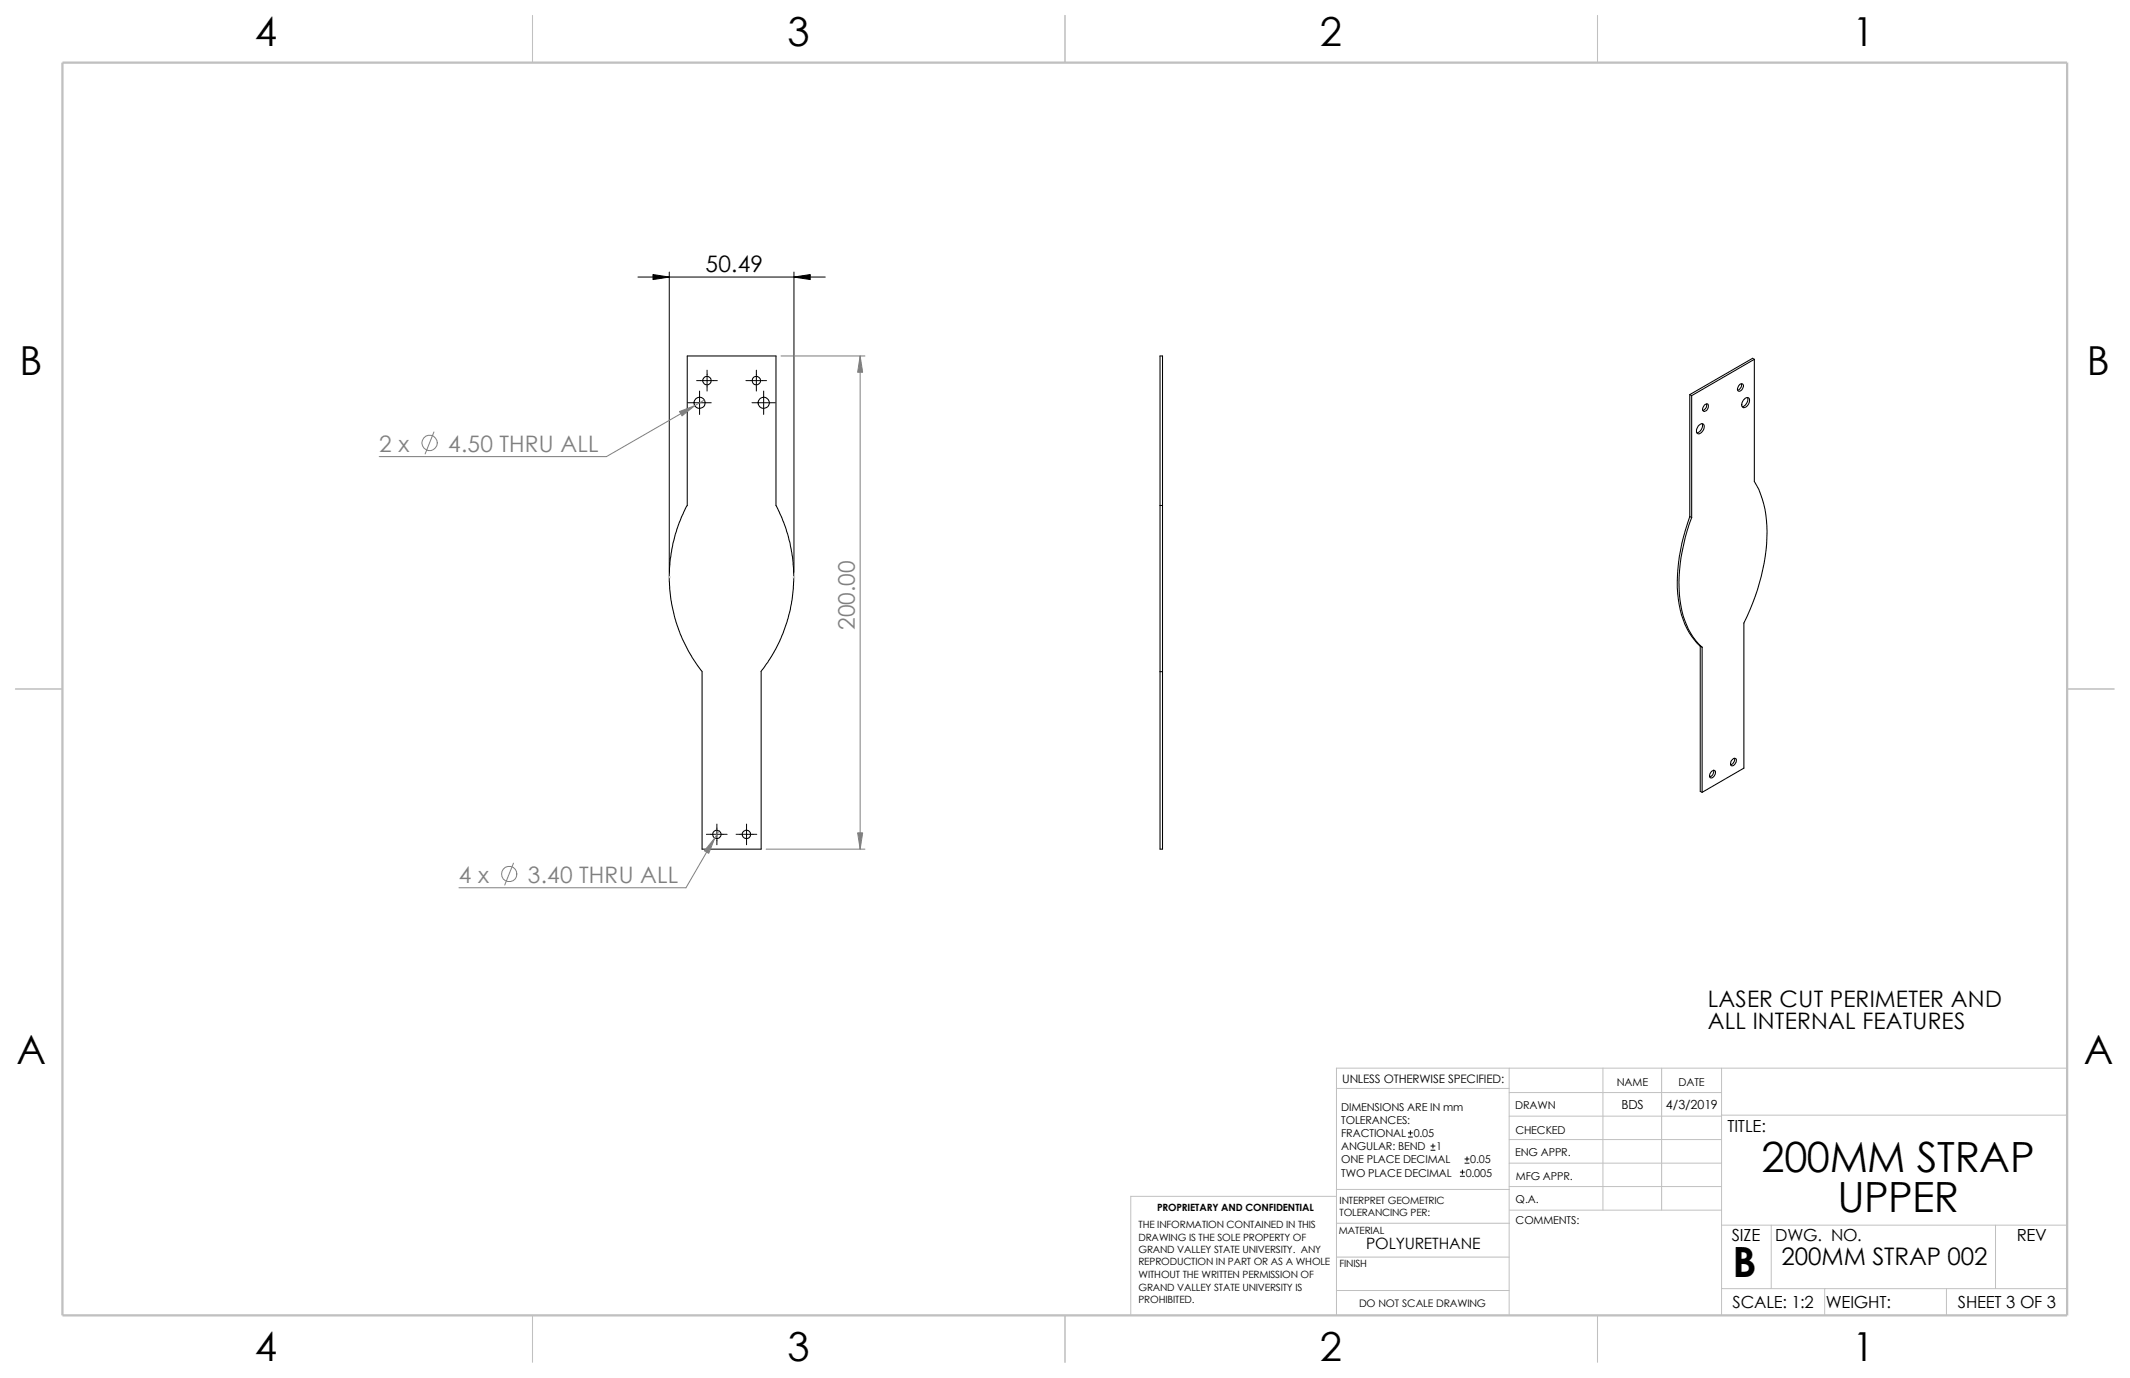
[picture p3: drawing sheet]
<svg xmlns="http://www.w3.org/2000/svg" width="432mm" height="279mm" viewBox="0 0 432 279" stroke-linecap="round" stroke-linejoin="round" font-family="sans-serif">
<g fill="none" stroke="#c0c0c0" stroke-width=".2">
<path d="M135.6 117h.2M135.6 116.9l.2 .3M135.7 116.9v.3M135.8 116.9l-.3 .3M160.8 117h.3M160.8 116.9l.3 .3M161 116.9v.3M161.1 116.9l-.3 .3M305.9 216.6v50.1M325 216.6v28.8M336.8 216.6v28.8M349 216.6v50.1"/>
<path d="M419.1 216.6h-148.2v50.1M270.9 220.7h35M305.9 235.8h43.1M305.9 221.5h43.1M305.9 226.3h43.1M305.9 231.1h43.1M349 226.1h70.1M270.9 242.6h-41.7v24.1M270.9 241.2h35.1M270.9 248h35.1M270.9 254.9h35M305.9 240.6h43.1"/>
<path d="M306 245.4h43M349 248.4h70.1M359.1 248.4v12.9M404.5 248.4v12.9M270.9 261.7h35M349 261.3h70.1M369.9 261.3v5.4M394.6 261.3v5.4"/>
</g>
<path d="M107.9 3.1v9.6M215.9 3.1v9.6M323.8 3.1v9.6M3.1 139.7h9.6M419.1 139.7h9.5M107.9 266.7v9.5M215.9 266.7v9.5M323.8 266.7v9.5" fill="none" stroke="#c0c0c0" stroke-width=".21"/>
<path d="M12.7 12.7h406.4v254h-406.4z" fill="none" stroke="#c0c0c0" stroke-width=".47"/>
<g fill="none" stroke="#000" stroke-width=".21">
<path d="M352.6 78.1l.5-.3a.8 .8 0 0 1-.1 1.4 .47 .47 0 0 1-.7 0 .47 .47 0 0 1 0-.7zM353 77.8a1.08 1.08 0 0 1-.7 1.3M355.6 72.9v24.7a20.6 20.6 0 0 1 2.5 12.7 45.2 45.2 0 0 1-4.6 16v29.4l-8.4 5M355.6 72.9l-12.7 7.3M355.6 72.9l-.3-.3-12.7 7.4M342.6 80l.3 .2M342.6 80v24.7M342.9 80.2v24.7M344.3 86.4l.2-.2a.59 .59 0 0 1 .8-.2 .59 .59 0 0 1 .1 .9 1.15 1.15 0 0 1-1.3 1l-.2-.3v-.4zM345.1 85.9a1.54 1.54 0 0 1-1.1 1.9M345.5 82.1a.47 .47 0 0 1 .7-.2 .47 .47 0 0 1 .1 .7 .66 .66 0 0 1-.4 .7 .66 .66 0 0 1-.7-.1v-.4zM345.9 81.9a1.1 1.1 0 0 1-.7 1.3"/>
<path d="M353.4 81.1l.3-.2a.58 .58 0 0 1 .8-.2 .58 .58 0 0 1 .1 .8 1.14 1.14 0 0 1-1.3 1.1l-.2-.3v-.5zM354.2 80.6a1.54 1.54 0 0 1-1 1.9M235.2 102.5v33.7M235.2 102.5h.5M235.2 102.5v-30.3h.5v30.3M235.7 102.5v33.7M342.6 104.7l.3 .2M342.6 104.7a35.8 35.8 0 0 0-2.2 17.9 14.5 14.5 0 0 0 4.3 8.4M342.9 104.9a33.4 33.4 0 0 0-1.7 19.9 13.7 13.7 0 0 0 3.9 6.4M142.3 136.1a30.9 30.9 0 0 1-3-33.6v-30.3h18v30.3l.3 .6a31.1 31.1 0 0 1-3.3 33M142.3 136.2v36h12v-36M235.2 136.2h.5"/>
<path d="M235.2 136.2v36h.5v-36M344.7 131l.4 .2M344.7 131v29.4l.4 .3M345.1 131.2v29.5M347 156.4a.46 .46 0 0 1 .6-.1 .46 .46 0 0 1 .1 .6l-.2 .5a.47 .47 0 0 1-.6 .4 .47 .47 0 0 1-.3-.7zM347.4 156.2a1.21 1.21 0 0 1-.8 1.3M351.2 154a.46 .46 0 0 1 .7-.2 .46 .46 0 0 1 .1 .7l-.3 .4a.46 .46 0 0 1-.6 .4 .46 .46 0 0 1-.2-.7zM351.6 153.8a1.19 1.19 0 0 1-.7 1.3"/>
<circle cx="143.3" cy="77.2" r=".85"/>
<circle cx="153.3" cy="77.2" r=".84"/>
<circle cx="141.8" cy="81.7" r="1.12"/>
<circle cx="154.8" cy="81.7" r="1.12"/>
<circle cx="145.3" cy="169.2" r=".85"/>
<circle cx="151.3" cy="169.2" r=".87"/>
</g>
<g fill="none" stroke="#000" stroke-width=".2">
<path d="M129.3 56.2h38M135.7 55.2v60.8M161 55.2v60.8M141.2 77.2h4.2M141.8 79.3v4.7M143.3 75.1v4.2M151.2 77.2h4.2M153.3 75.1v4.2M154.8 79.3v4.7M139.4 81.7h4.8M152.4 81.7h4.8M143.2 169.2h4.2"/>
<path d="M145.3 167.1v4.2M149.2 169.2h4.2M151.3 167.1v4.2M285.5 230.5h.8M285.5 229.7h.8M285.9 229.3v.8M290.1 233.2h.8M290.1 232.4h.8M290.5 231.9v.9M296 238.5h.9M296 237.7h.9M296.5 237.2v.9"/>
<path d="M297 235.8h.8M297 235h.8M297.4 234.6v.8"/>
</g>
<path d="M132.4 55.7l3.3 .5-3.3 .5zM161 56.2l3.3-.5v1z" fill="#000" stroke="#000" stroke-width=".2"/>
<g fill="none" stroke="#808080" stroke-width=".2">
<path d="M158.3 72.2h17M174.4 72.2v100M88 87.6l-1.8 4.4M142.8 81.1l-19.9 11.5h-46M104.1 175l-1.8 4.5M145.8 168.4l-6.7 11.6h-46.1M155.3 172.2h20"/>
<circle cx="87.1" cy="89.8" r="1.56"/>
<circle cx="103.2" cy="177.2" r="1.56"/>
</g>
<g fill="#808080" stroke="#808080" stroke-width=".2">
<path d="M174.4 72.2l.5 3.3h-1z"/>
<path d="M173.9 168.9h1l-.5 3.3z"/>
<path d="M137.8 83.4l3-1.1-2.5 2z"/>
<path d="M144.9 169.9l-1.2 3.1-.9-.5z"/>
</g>
<g font-size="8.5">
<text x="357.1" y="237.6">200MM STRAP</text>
<text x="372.5" y="245.7">UPPER</text>
<text x="351.2" y="259">B</text>
</g>
<g font-size="8.1">
<text x="51.7" y="9.3">4</text>
<text x="159.6" y="9.3">3</text>
<text x="267.6" y="9.3">2</text>
<text x="375.5" y="9.3">1</text>
<text x="4" y="75.9">B</text>
<text x="423.1" y="75.9">B</text>
<text x="3.3" y="215.6">A</text>
<text x="422.4" y="215.6">A</text>
<text x="51.7" y="276">4</text>
<text x="159.6" y="276">3</text>
<text x="267.6" y="276">2</text>
<text x="375.5" y="276">1</text>
</g>
<text font-size="4.9" x="361.1" y="256.5">200MM STRAP 002</text>
<g font-size="4.6">
<text x="143" y="55.2">50.49</text>
<text x="346.2" y="204.2">LASER CUT PERIMETER AND</text>
<text x="346.2" y="208.7">ALL INTERNAL FEATURES</text>
</g>
<g font-size="4.6" fill="#808080">
<text x="76.9" y="91.6">2 x</text>
<text x="90.9" y="91.6">4.50 THRU ALL</text>
<text x="173.3" y="127.8" transform="rotate(-90 173.3 127.8)">200.00</text>
<text x="93" y="179">4 x</text>
<text x="107" y="179">3.40 THRU ALL</text>
</g>
<g font-size="3.4">
<text x="350.2" y="229.5">TITLE:</text>
<text x="351.1" y="251.6">SIZE</text>
<text x="359.9" y="251.6">DWG. NO.</text>
<text x="408.9" y="251.7">REV</text>
<text x="351.2" y="265.2">SCALE: 1:2</text>
<text x="370.1" y="265.3">WEIGHT:</text>
<text x="396.9" y="265.2">SHEET 3 OF 3</text>
</g>
<text font-size="3.2" x="277" y="253.3">POLYURETHANE</text>
<g font-size="2.5">
<text x="328.7" y="224.8">BDS</text>
<text x="337.7" y="224.9">4/3/2019</text>
</g>
<text font-size="2.4" x="272.1" y="219.7">UNLESS OTHERWISE SPECIFIED:</text>
<g font-size="2.2">
<text x="327.8" y="220.2">NAME</text>
<text x="340.3" y="220.2">DATE</text>
<text x="271.9" y="225.3">DIMENSIONS ARE IN mm</text>
<text x="271.9" y="227.9">TOLERANCES:</text>
<text x="307.2" y="225">DRAWN</text>
<text x="271.9" y="230.6">FRACTIONAL 0.05</text>
<text x="271.9" y="233.3">ANGULAR: BEND</text>
<text x="291.2" y="233.3">1</text>
<text x="307.2" y="229.8">CHECKED</text>
<text x="271.9" y="235.9">ONE PLACE DECIMAL</text>
<text x="271.9" y="238.5">TWO PLACE DECIMAL</text>
<text x="297.1" y="238.5">0.005</text>
<text x="298.1" y="235.9">0.05</text>
<text x="307.2" y="234.5">ENG APPR.</text>
<text x="307.3" y="239.2">MFG APPR.</text>
<text x="307.3" y="244">Q.A.</text>
<text x="307.3" y="248.2">COMMENTS:</text>
</g>
<text font-size="2.1" x="275.5" y="265.1">DO NOT SCALE DRAWING</text>
<g font-size="2">
<text x="234.6" y="245.5">PROPRIETARY AND CONFIDENTIAL</text>
<text x="271.6" y="244.1">INTERPRET GEOMETRIC</text>
<text x="230.8" y="249">THE INFORMATION CONTAINED IN THIS</text>
<text x="230.8" y="251.5">DRAWING IS THE SOLE PROPERTY OF</text>
<text x="271.4" y="250.1">MATERIAL</text>
<text x="271.6" y="246.6">TOLERANCING PER:</text>
<text x="230.8" y="254.1">GRAND VALLEY STATE UNIVERSITY. ANY</text>
<text x="230.8" y="256.6">REPRODUCTION IN PART OR AS A WHOLE</text>
<text x="271.5" y="257">FINISH</text>
<text x="230.8" y="259.1">WITHOUT THE WRITTEN PERMISSION OF</text>
<text x="230.8" y="261.7">GRAND VALLEY STATE UNIVERSITY IS</text>
<text x="230.8" y="264.2">PROHIBITED.</text>
</g>
</svg>
